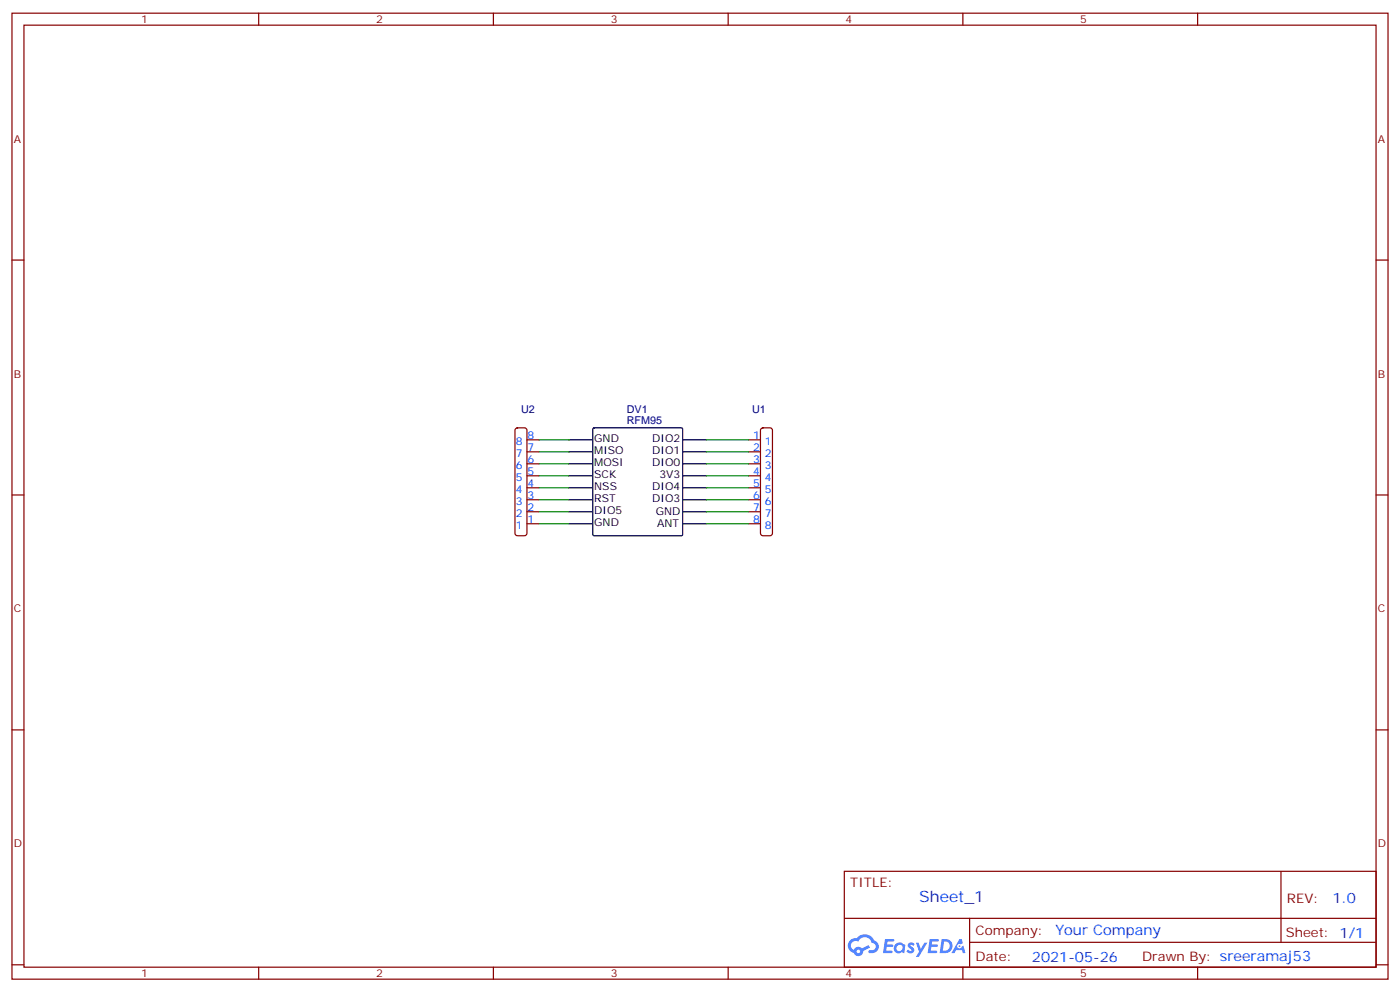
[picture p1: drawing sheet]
<svg xmlns="http://www.w3.org/2000/svg" width="412mm" height="292mm" viewBox="0 0 412 292" stroke-linecap="round" stroke-linejoin="round" font-family="sans-serif">
<g fill="none" stroke="#870000" stroke-width=".35">
<path d="M3.5 3.9h405.4v284.3h-405.4zM7.1 7.4h398.2v277.3h-398.2zM76.2 3.9v3.5M145.3 3.9v3.5M214.5 3.9v3.5M283.6 3.9v3.5M352.8 3.9v3.5M3.5 76.6h3.6M405.3 76.6h3.6M3.5 145.7h3.6M405.3 145.7h3.6M3.5 214.8h3.6"/>
<path d="M405.3 214.8h3.6M248.7 256.5h156.6v28.2h-156.6zM377.3 256.5v20.9M248.7 270.3h156.5M285.6 277.4h119.6M285.6 270.3v14.1M3.5 284h3.6M76.2 284.7v3.5M145.3 284.7v3.5M214.5 284.7v3.5M283.6 284.7v3.5M352.8 284.7v3.5"/>
<path d="M405.3 284h3.6"/>
</g>
<g fill="#5487ff">
<path d="M267.7 277.6a1.22 1.22 0 0 1 1.7 .3l-.4 .6a.47 .47 0 0 0-.3-.4 .47 .47 0 0 0-.5 .2l.1 .2a1.14 1.14 0 0 1 .8 1.8 1.14 1.14 0 0 1-1.9-.1l-.2-.1 .5-.6 .7 .4a.29 .29 0 0 0 .3-.2 .29 .29 0 0 0-.2-.3 1.04 1.04 0 0 1-.6-1.8z"/>
<path d="M260.7 276.4h2.4l.3 .2-.2 .5h-1.8l-.1 .9h1.5l.3 .4-.3 .3h-1.6l-.2 1.1 1.7 .1 .2 .3-.2 .3-2.6 .1z"/>
<path d="M273.8 276.4h2.4l.3 .2-.1 .5h-1.8l-.2 .9h1.6l.3 .4-.4 .3h-1.6l-.1 1.1 1.7 .1 .2 .3-.2 .3h-2.6z"/>
<path d="M282.6 276.4h.7l.3 1.3-.6 .3a.69 .69 0 0 0-1 .2 .69 .69 0 0 0 .4 1 .69 .69 0 0 0 .9-.6l.5-.3 .6 2.2h-.8l-.2-.8h-1.8l-.5 .8h-.8z"/>
<path d="M269.8 277.5h.8l.6 1.8 1.1-1.8h.9l-2.6 4.2h-.8l.9-1.6z"/>
<path d="M277.4 276.4l-.6 4.2h1.3a2.11 2.11 0 0 0 2.5-2.2 2.11 2.11 0 0 0-2.5-2zM278.1 277.1a1.39 1.39 0 0 1 1.7 1.5 1.39 1.39 0 0 1-1.8 1.2h-.3z"/>
<path d="M263.7 278a1.54 1.54 0 0 0-.1 2.2 1.54 1.54 0 0 0 2.2 .1l.6 .3 .3-2.3-.2-.3h-.4a1.49 1.49 0 0 0-2.4 0zM264 279a.94 .94 0 0 1 1.8 0 .94 .94 0 0 1-1.8 0z"/>
<path d="M250.4 276.8a2.18 2.18 0 0 0 1.1 3.7 1.44 1.44 0 0 0 1.6 .9 1.44 1.44 0 0 0 1.2-1.5l2-1-.5-.7-1.9 1a1.47 1.47 0 0 0-2.4 .4 1.39 1.39 0 0 1-.7-1.9 1.39 1.39 0 0 1 2-.5 2.12 2.12 0 0 1 2.2-1.3 2.12 2.12 0 0 1 1.9 1.7 1.14 1.14 0 0 1 1.1 1.4 1.14 1.14 0 0 1-1.7 .7 .43 .43 0 0 0-.5 .4 .43 .43 0 0 0 .4 .5 1.98 1.98 0 0 0 2.5-1.3 1.98 1.98 0 0 0-1.2-2.5 3.1 3.1 0 0 0-5.3-.7l-.9 .1zM252.3 280.1a.55 .55 0 0 1 1.1 0 .55 .55 0 0 1-1.1 0z"/>
<circle cx="282.6" cy="278.5" r=".26"/>
</g>
<g fill="none" stroke="#870000" stroke-width=".35">
<path d="M151.9 126.1l.5-.2h2.1l.5 .2 .2 .5v30.4l-.2 .5-.5 .2-2.4-.1-.4-.6v-30.4zM155.2 129.5h3.5M155.2 133h3.5M155.2 136.5h3.5M220.5 129.5h3.5M220.5 133h3.5M220.5 136.5h3.5M224.2 126.1l.5-.2h2.1l.5 .2 .2 .5v30.4l-.2 .5-.5 .2-2.4-.1-.4-.6v-30.4zM155.2 140.1h3.5M155.2 143.6h3.5M155.2 147.1h3.5M155.2 150.6h3.5"/>
<path d="M155.2 154.2h3.5M220.5 140.1h3.5M220.5 143.6h3.5M220.5 147.1h3.5M220.5 150.6h3.5M220.5 154.2h3.5"/>
</g>
<g fill="none" stroke="#000" stroke-width=".35">
<path d="M167.6 129.5h6.9M167.6 133h6.9M167.6 136.5h6.9M174.7 126.1l.3-.2h25.7l.3 .2 .1 31.2-.2 .3-25.9 .1-.3-.2zM201.2 129.5h6.9M201.2 133h6.9M201.2 136.5h6.9M167.6 140.1h6.9M167.6 143.6h6.9M167.6 147.1h6.9M167.6 150.6h6.9M167.6 154.2h6.9"/>
<path d="M201.2 140.1h6.9M201.2 143.6h6.9M201.2 147.1h6.9M201.2 150.6h6.9M201.2 154.2h6.9"/>
</g>
<g fill="none" stroke="#008700" stroke-width=".35">
<path d="M158.7 129.5h8.9M158.7 133h8.9M158.7 136.5h8.9M208.1 129.5h12.4M208.1 133h12.4M208.1 136.5h12.4M158.7 140.1h8.9M158.7 143.6h8.9M158.7 147.1h8.9M158.7 150.6h8.9M158.7 154.2h8.9M208.1 140.1h12.4"/>
<path d="M208.1 143.6h12.4M208.1 147.1h12.4M208.1 150.6h12.4M208.1 154.2h12.4"/>
</g>
<text font-size="4.6" fill="#00f" x="270.8" y="265.5">Sheet_1</text>
<g font-size="4.2" fill="#00f">
<text x="392.5" y="265.7">1.0</text>
<text x="310.9" y="275.3">Your Company</text>
<text x="304" y="283.1">2021-05-26</text>
</g>
<g font-size="3.9" fill="#800">
<text x="250.5" y="261.1">TITLE:</text>
<text x="379.1" y="265.7">REV:</text>
<text x="287.4" y="275.3">Company:</text>
<text x="378.7" y="275.9">Sheet: 1/1</text>
<text x="287.4" y="282.9">Date:</text>
<text x="336.4" y="283">Drawn By: sreeramaj53</text>
</g>
<g font-size="3.2" fill="#800">
<text x="41.6" y="6.9">1</text>
<text x="110.8" y="6.9">2</text>
<text x="179.9" y="6.9">3</text>
<text x="249.1" y="6.9">4</text>
<text x="318.2" y="6.9">5</text>
<text x="4.1" y="42">A</text>
<text x="405.9" y="42">A</text>
<text x="4.1" y="111.1">B</text>
<text x="405.9" y="111.1">B</text>
<text x="4.1" y="180.3">C</text>
<text x="405.9" y="180.3">C</text>
<text x="4.1" y="249.4">D</text>
<text x="405.9" y="249.4">D</text>
<text x="41.6" y="287.7">1</text>
<text x="110.8" y="287.7">2</text>
<text x="179.9" y="287.7">3</text>
<text x="249.1" y="287.7">4</text>
<text x="318.2" y="287.7">5</text>
</g>
<g font-size="3.2" fill="#000080">
<text x="153.5" y="121.6">U2</text>
<text x="184.7" y="124.9">RFM95</text>
<text x="184.7" y="121.6">DV1</text>
<text x="221.6" y="121.6">U1</text>
</g>
<g font-size="3.2" fill="#00f">
<text x="151.9" y="130.9">8</text>
<text x="155.4" y="129.1">8</text>
<text x="221.8" y="129.1">1</text>
<text x="225.3" y="130.9">1</text>
<text x="151.9" y="137.9">6</text>
<text x="151.9" y="134.4">7</text>
<text x="155.4" y="136.2">6</text>
<text x="155.4" y="132.6">7</text>
<text x="221.8" y="132.6">2</text>
<text x="221.8" y="136.2">3</text>
<text x="225.3" y="134.4">2</text>
<text x="225.3" y="137.9">3</text>
<text x="151.9" y="141.5">5</text>
<text x="155.4" y="143.2">4</text>
<text x="155.4" y="139.7">5</text>
<text x="221.8" y="139.7">4</text>
<text x="221.8" y="143.2">5</text>
<text x="225.3" y="141.5">4</text>
<text x="151.9" y="148.5">3</text>
<text x="151.9" y="145">4</text>
<text x="155.4" y="146.8">3</text>
<text x="221.8" y="146.8">6</text>
<text x="225.3" y="145">5</text>
<text x="225.3" y="148.5">6</text>
<text x="151.9" y="155.6">1</text>
<text x="151.9" y="152">2</text>
<text x="155.4" y="153.8">1</text>
<text x="155.4" y="150.3">2</text>
<text x="221.8" y="150.3">7</text>
<text x="221.8" y="153.8">8</text>
<text x="225.3" y="152">7</text>
<text x="225.3" y="155.6">8</text>
</g>
<g font-size="3.2">
<text x="175.1" y="130.2">GND</text>
<text x="192.1" y="130.2">DIO2</text>
<text x="175.1" y="133.7">MISO</text>
<text x="175.1" y="137.2">MOSI</text>
<text x="192.1" y="137.2">DIO0</text>
<text x="192.1" y="133.7">DIO1</text>
<text x="175.1" y="140.7">SCK</text>
<text x="194.2" y="140.7">3V3</text>
<text x="175.1" y="144.3">NSS</text>
<text x="175.1" y="147.8">RST</text>
<text x="192.1" y="147.8">DIO3</text>
<text x="192.1" y="144.3">DIO4</text>
<text x="175.1" y="151.3">DIO5</text>
<text x="175.1" y="154.9">GND</text>
<text x="193.2" y="151.7">GND</text>
<text x="193.6" y="155.2">ANT</text>
</g>
</svg>
